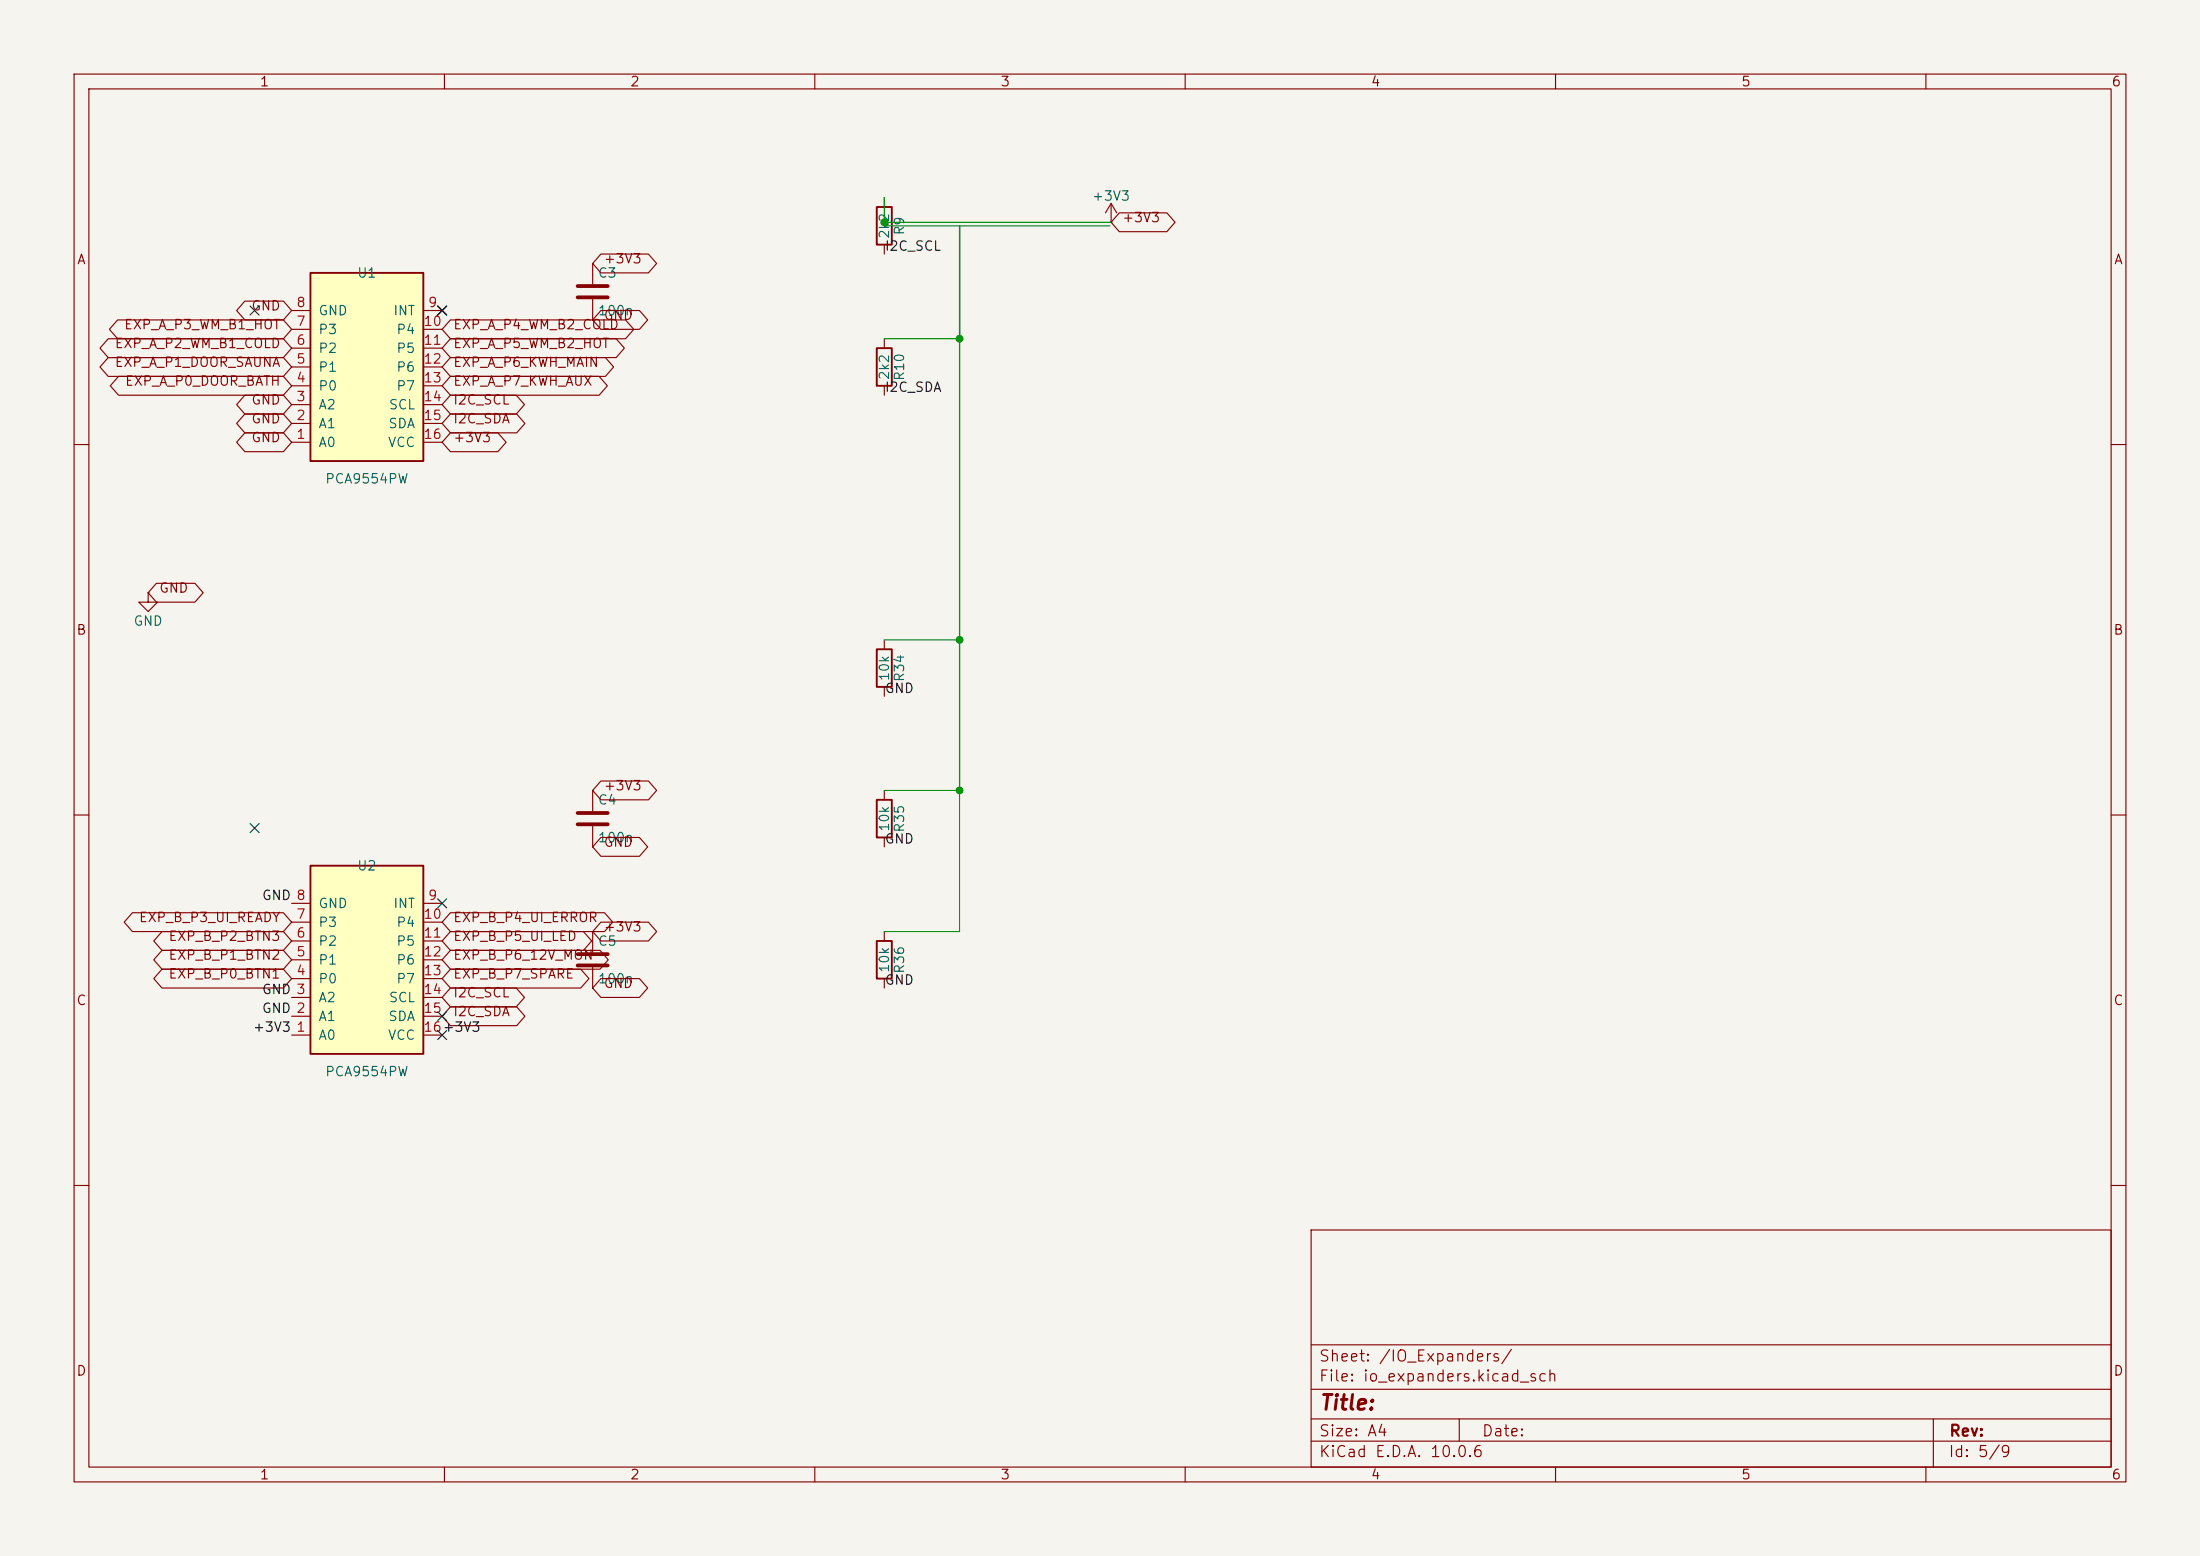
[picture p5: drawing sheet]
<svg xmlns="http://www.w3.org/2000/svg" width="297mm" height="210mm" viewBox="0 0 297 210" stroke-linecap="round" stroke-linejoin="round" font-family="sans-serif">
<path d="M0 0h297v210h-297z" fill="#f5f4ef" stroke="#f5f4ef" stroke-width=".14"/>
<g fill="none" stroke="#840000" stroke-width=".15">
<path d="M10 10h277v190h-277zM12 12h273v186h-273zM60 10v2M110 10v2M160 10v2M210 10v2M260 10v2M80 35.6v2.8M119.4 26.7v1.2M119.4 33v1.3M150 30h.1M150 27.5l-.8 1.2"/>
<path d="M150 27.5l.8 1.2M150 27.5v2.5M80 40.4v2.8M10 60h2M285 60h2M20 80v1.3h1.3l-1.3 1.2-1.3-1.2h1.3M20 80h.1M119.4 86.4v1.2M119.4 92.7v1.3M10 110h2M80 106.7v2.8M80 111.5v2.8"/>
<path d="M285 110h2M10 160h2M177 166h108v32h-108zM285 160h2M60 198v2M110 198v2M160 198v2M177 194.5h108M177 191.5h108M177 187.5h108M177 181.5h108M197 191.5v3"/>
<path d="M210 198v2M260 198v2M261 191.5v6.5"/>
</g>
<path d="M78 38.6h4M78 40.1h4M78 109.7h4M78 111.3h4" fill="none" stroke="#840000" stroke-width=".51"/>
<path d="M118.4 27.9h2v5.1h-2zM118.4 87.6h2v5.1h-2z" fill="none" stroke="#840000" stroke-width=".25"/>
<path d="M41.9 116.8h15.2v25.4h-15.2z" fill="#ffffc2"/>
<path d="M118.4 47h2v5.1h-2zM41.9 116.8h15.2v25.4h-15.2zM118.4 108h2v5h-2zM118.4 127h2v5.1h-2z" fill="none" stroke="#840000" stroke-width=".25"/>
<g fill="none" stroke="#840000" stroke-width=".15">
<path d="M119.4 45.7v1.3M119.4 52.1v1.2M119.4 106.7v1.3M119.4 113v1.3M39.4 139.7h2.5M39.4 137.2h2.5M39.4 134.6h2.5M39.4 132.1h2.5M39.4 129.5h2.5M39.4 127h2.5M39.4 124.5h2.5M39.4 121.9h2.5"/>
<path d="M57.1 139.7h2.6M57.1 137.2h2.6M57.1 134.6h2.6M57.1 132.1h2.6M57.1 129.5h2.6M57.1 127h2.6M57.1 124.5h2.6M57.1 121.9h2.6M80 125.7v2.8M80 130.6v2.8M119.4 125.7v1.3M119.4 132.1v1.3"/>
</g>
<path d="M78 128.8h4M78 130.3h4" fill="none" stroke="#840000" stroke-width=".51"/>
<path d="M41.9 36.8h15.2v25.4h-15.2z" fill="#ffffc2"/>
<path d="M41.9 36.8h15.2v25.4h-15.2z" fill="none" stroke="#840000" stroke-width=".25"/>
<g fill="none" stroke="#840000" stroke-width=".15">
<path d="M81.1 34.3h6.4l1.1 1.3-1.1 1.2h-6.4l-1.1-1.2zM151.1 28.7h6.4l1.1 1.3-1.1 1.3h-6.4l-1.1-1.3zM14.6 48.3h23.7l1.1 1.2-1.1 1.3h-23.7l-1.1-1.3zM14.6 45.7h23.7l1.1 1.3-1.1 1.3h-23.7l-1.1-1.3zM15.9 43.2h22.4l1.1 1.3-1.1 1.2h-22.4l-1.1-1.2zM16 50.8h22.3l1.1 1.3-1.1 1.2h-22.3l-1.1-1.2zM33.1 53.3h5.2l1.1 1.3-1.1 1.3h-5.2l-1.2-1.3zM33.1 55.9h5.2l1.1 1.3-1.1 1.2h-5.2l-1.2-1.2zM33.1 58.4h5.2l1.1 1.3-1.1 1.3h-5.2l-1.2-1.3zM33.1 40.6h5.2l1.1 1.3-1.1 1.3h-5.2l-1.2-1.3zM39.4 59.7h2.5M39.4 57.2h2.5"/>
<path d="M39.4 54.6h2.5M39.4 52.1h2.5M39.4 49.5h2.5M39.4 47h2.5M39.4 44.5h2.5M39.4 41.9h2.5M57.1 59.7h2.6M57.1 57.2h2.6M57.1 54.6h2.6M57.1 52.1h2.6M57.1 49.5h2.6M57.1 47h2.6"/>
<path d="M57.1 44.5h2.6M57.1 41.9h2.6M60.8 55.9h9l1.1 1.3-1.1 1.2h-9l-1.1-1.2zM60.8 58.4h6.4l1.1 1.3-1.1 1.3h-6.4l-1.1-1.3zM60.8 53.3h8.9l1.1 1.3-1.1 1.3h-8.9l-1.1-1.3zM60.8 48.3h20.9l1.1 1.2-1.1 1.3h-20.9l-1.1-1.3zM60.8 50.8h20.1l1.1 1.3-1.1 1.2h-20.1l-1.1-1.2zM60.8 45.7h22.4l1.1 1.3-1.1 1.3h-22.4l-1.1-1.3zM60.8 43.2h23.7l1.1 1.3-1.1 1.2h-23.7l-1.1-1.2zM81.1 41.9h5.2l1.1 1.3-1.1 1.3h-5.2l-1.1-1.3zM21.1 78.7h5.2l1.1 1.3-1.1 1.3h-5.2l-1.1-1.3zM81.1 105.4h6.4l1.1 1.3-1.1 1.3h-6.4l-1.1-1.3z"/>
<path d="M81.1 113h5.2l1.1 1.3-1.1 1.3h-5.2l-1.1-1.3zM17.9 123.2h20.4l1.1 1.3-1.1 1.2h-20.4l-1.1-1.2zM21.9 125.7h16.4l1.1 1.3-1.1 1.3h-16.4l-1.1-1.3zM21.9 130.8h16.4l1.1 1.3-1.1 1.3h-16.4l-1.1-1.3zM21.9 128.3h16.4l1.1 1.2-1.1 1.3h-16.4l-1.1-1.3zM60.8 125.7h18l1.1 1.3-1.1 1.3h-18l-1.1-1.3zM60.8 135.9h9l1.1 1.3-1.1 1.2h-9l-1.1-1.2zM60.8 133.3h8.9l1.1 1.3-1.1 1.3h-8.9l-1.1-1.3zM60.8 123.2h20.8l1.1 1.3-1.1 1.2h-20.8l-1.1-1.2zM60.8 128.3h20.2l1.1 1.2-1.1 1.3h-20.2l-1.1-1.3zM60.8 130.8h17.6l1.1 1.3-1.1 1.3h-17.6l-1.1-1.3zM81.1 124.5h6.4l1.1 1.2-1.1 1.3h-6.4l-1.1-1.3z"/>
<path d="M81.1 132.1h5.2l1.1 1.3-1.1 1.2h-5.2l-1.1-1.2z"/>
</g>
<path d="M119.4 30.5h30.5M119.4 26.7v3.3h30.6M129.5 30.5v95.2h-10.1M119.4 45.7h10.1M119.4 86.4h10.1M119.4 106.7h10.1" fill="none" stroke="#009600" stroke-width=".15"/>
<path d="M33.8 41.3l1.2 1.2M35 41.3l-1.2 1.2M59.1 41.3l1.2 1.2M60.3 41.3l-1.2 1.2M33.8 111.2l1.2 1.2M35 111.2l-1.2 1.2M59.1 139.1l1.2 1.2M59.1 136.6l1.2 1.2M59.1 121.3l1.2 1.2M60.3 139.1l-1.2 1.2M60.3 136.6l-1.2 1.2M60.3 121.3l-1.2 1.2" fill="none" stroke="#000084" stroke-width=".15"/>
<g fill="#009600" stroke="#009600" stroke-width=".14">
<circle cx="129.5" cy="45.7" r=".46"/>
<circle cx="129.5" cy="106.7" r=".46"/>
<circle cx="119.4" cy="30" r=".46"/>
<circle cx="129.5" cy="86.4" r=".46"/>
</g>
<text font-size="2" fill="#840000" x="178" y="190.8">Title:</text>
<g font-size="1.5" fill="#840000">
<text x="178" y="184.1">Sheet: /IO_Expanders/</text>
<text x="178" y="186.8">File: io_expanders.kicad_sch</text>
<text x="178" y="197">KiCad E.D.A. 10.0.6</text>
<text x="178" y="194.2">Size: A4</text>
<text x="200" y="194.2">Date:</text>
<text x="263" y="197">Id: 5/9</text>
<text x="263" y="194.2">Rev:</text>
</g>
<g font-size="1.3" fill="#840000">
<text x="35" y="12">1</text>
<text x="85" y="12">2</text>
<text x="135" y="12">3</text>
<text x="185" y="12">4</text>
<text x="235" y="12">5</text>
<text x="285" y="12">6</text>
<text x="10.3" y="36">A</text>
<text x="81.4" y="35.9">+3V3</text>
<text x="151.4" y="30.3">+3V3</text>
<text x="285.3" y="36">A</text>
<text x="15.4" y="47.3">EXP_A_P2_WM_B1_COLD</text>
<text x="16.7" y="44.8">EXP_A_P3_WM_B1_HOT</text>
<text x="33.8" y="42.2">GND</text>
<text x="61.1" y="47.3">EXP_A_P5_WM_B2_HOT</text>
<text x="61.1" y="44.8">EXP_A_P4_WM_B2_COLD</text>
<text x="81.4" y="43.5">GND</text>
<text x="15.4" y="49.8">EXP_A_P1_DOOR_SAUNA</text>
<text x="16.8" y="52.4">EXP_A_P0_DOOR_BATH</text>
<text x="61.1" y="49.8">EXP_A_P6_KWH_MAIN</text>
<text x="61.1" y="52.4">EXP_A_P7_KWH_AUX</text>
<text x="33.8" y="54.9">GND</text>
<text x="33.8" y="57.5">GND</text>
<text x="61.1" y="57.5">I2C_SDA</text>
<text x="61.1" y="54.9">I2C_SCL</text>
<text x="33.8" y="60">GND</text>
<text x="61.1" y="60">+3V3</text>
<text x="21.4" y="80.3">GND</text>
<text x="10.2" y="86">B</text>
<text x="285.2" y="86">B</text>
<text x="81.4" y="107">+3V3</text>
<text x="81.4" y="114.6">GND</text>
<text x="18.7" y="124.8">EXP_B_P3_UI_READY</text>
<text x="61.1" y="124.8">EXP_B_P4_UI_ERROR</text>
<text x="22.7" y="127.3">EXP_B_P2_BTN3</text>
<text x="22.7" y="129.9">EXP_B_P1_BTN2</text>
<text x="61.1" y="127.3">EXP_B_P5_UI_LED</text>
<text x="61.1" y="129.9">EXP_B_P6_12V_MON</text>
<text x="81.4" y="126">+3V3</text>
<text x="10.2" y="136">C</text>
<text x="22.7" y="132.4">EXP_B_P0_BTN1</text>
<text x="61.1" y="137.5">I2C_SDA</text>
<text x="61.1" y="134.9">I2C_SCL</text>
<text x="61.1" y="132.4">EXP_B_P7_SPARE</text>
<text x="81.4" y="133.7">GND</text>
<text x="285.2" y="136">C</text>
<text x="10.2" y="186">D</text>
<text x="285.2" y="186">D</text>
<text x="35" y="200">1</text>
<text x="85" y="200">2</text>
<text x="135" y="200">3</text>
<text x="185" y="200">4</text>
<text x="235" y="200">5</text>
<text x="285" y="200">6</text>
</g>
<g font-size="1.3" fill="#006464">
<text x="147.3" y="27.4">+3V3</text>
<text x="120.3" y="32.3" transform="rotate(-90 120.3 32.3)">2k2</text>
<text x="122.4" y="31.8" transform="rotate(-90 122.4 31.8)">R9</text>
<text x="48.1" y="37.8">U1</text>
<text x="80.6" y="37.8">C3</text>
<text x="42.9" y="48">P2</text>
<text x="42.9" y="45.4">P3</text>
<text x="42.9" y="42.9">GND</text>
<text x="53" y="42.9">INT</text>
<text x="53.4" y="45.4">P4</text>
<text x="53.4" y="48">P5</text>
<text x="80.6" y="42.9">100n</text>
<text x="42.9" y="53">P0</text>
<text x="42.9" y="50.5">P1</text>
<text x="53.4" y="50.5">P6</text>
<text x="53.4" y="53">P7</text>
<text x="120.3" y="51.4" transform="rotate(-90 120.3 51.4)">2k2</text>
<text x="122.4" y="51.5" transform="rotate(-90 122.4 51.5)">R10</text>
<text x="42.9" y="58.1">A1</text>
<text x="42.9" y="55.6">A2</text>
<text x="52.3" y="58.1">SDA</text>
<text x="52.4" y="55.6">SCL</text>
<text x="42.9" y="60.7">A0</text>
<text x="43.8" y="65.6">PCA9554PW</text>
<text x="52.3" y="60.7">VCC</text>
<text x="17.9" y="84.8">GND</text>
<text x="120.3" y="92" transform="rotate(-90 120.3 92)">10k</text>
<text x="122.4" y="92.1" transform="rotate(-90 122.4 92.1)">R34</text>
<text x="80.6" y="108.9">C4</text>
<text x="80.6" y="114">100n</text>
<text x="120.3" y="112.3" transform="rotate(-90 120.3 112.3)">10k</text>
<text x="122.4" y="112.5" transform="rotate(-90 122.4 112.5)">R35</text>
<text x="48.1" y="117.8">U2</text>
<text x="42.9" y="125.4">P3</text>
<text x="42.9" y="122.9">GND</text>
<text x="53" y="122.9">INT</text>
<text x="53.4" y="125.4">P4</text>
<text x="42.9" y="130.5">P1</text>
<text x="42.9" y="128">P2</text>
<text x="53.4" y="128">P5</text>
<text x="53.4" y="130.5">P6</text>
<text x="80.6" y="128">C5</text>
<text x="120.3" y="131.4" transform="rotate(-90 120.3 131.4)">10k</text>
<text x="122.4" y="131.5" transform="rotate(-90 122.4 131.5)">R36</text>
<text x="42.9" y="135.6">A2</text>
<text x="42.9" y="133">P0</text>
<text x="52.4" y="135.6">SCL</text>
<text x="53.4" y="133">P7</text>
<text x="80.6" y="133">100n</text>
<text x="42.9" y="140.7">A0</text>
<text x="42.9" y="138.1">A1</text>
<text x="52.3" y="140.7">VCC</text>
<text x="52.3" y="138.1">SDA</text>
<text x="43.8" y="145.6">PCA9554PW</text>
</g>
<g font-size="1.3" fill="#0f0f0f">
<text x="119.4" y="34.2">I2C_SCL</text>
<text x="119.4" y="53.2">I2C_SDA</text>
<text x="119.4" y="93.9">GND</text>
<text x="119.4" y="114.2">GND</text>
<text x="35.3" y="121.8">GND 8</text>
<text x="35.3" y="134.5">GND 3</text>
<text x="35.3" y="137">GND 2</text>
<text x="119.4" y="133.2">GND</text>
<text x="34.1" y="139.6">+3V3</text>
</g>
<g font-size="1.3" fill="#a90000">
<text x="39.9" y="41.8">8</text>
<text x="57.7" y="41.8">9</text>
<text x="39.9" y="46.9">6</text>
<text x="39.9" y="44.3">7</text>
<text x="57.1" y="44.3">10</text>
<text x="57.1" y="46.9">11</text>
<text x="39.9" y="51.9">4</text>
<text x="39.9" y="49.4">5</text>
<text x="57.1" y="49.4">12</text>
<text x="57.1" y="51.9">13</text>
<text x="39.9" y="59.6">1</text>
<text x="39.9" y="57">2</text>
<text x="39.9" y="54.5">3</text>
<text x="57.1" y="54.5">14</text>
<text x="57.1" y="57">15</text>
<text x="57.1" y="59.6">16</text>
<text x="39.9" y="124.3">7</text>
<text x="57.1" y="124.3">10</text>
<text x="57.7" y="121.8">9</text>
<text x="39.9" y="131.9">4</text>
<text x="39.9" y="129.4">5</text>
<text x="39.9" y="126.9">6</text>
<text x="57.1" y="126.9">11</text>
<text x="57.1" y="129.4">12</text>
<text x="57.1" y="131.9">13</text>
<text x="57.1" y="134.5">14</text>
<text x="57.1" y="137">15</text>
<text x="39.9" y="139.6">1</text>
<text x="57.1" y="139.6">16+3V3</text>
</g>
</svg>
